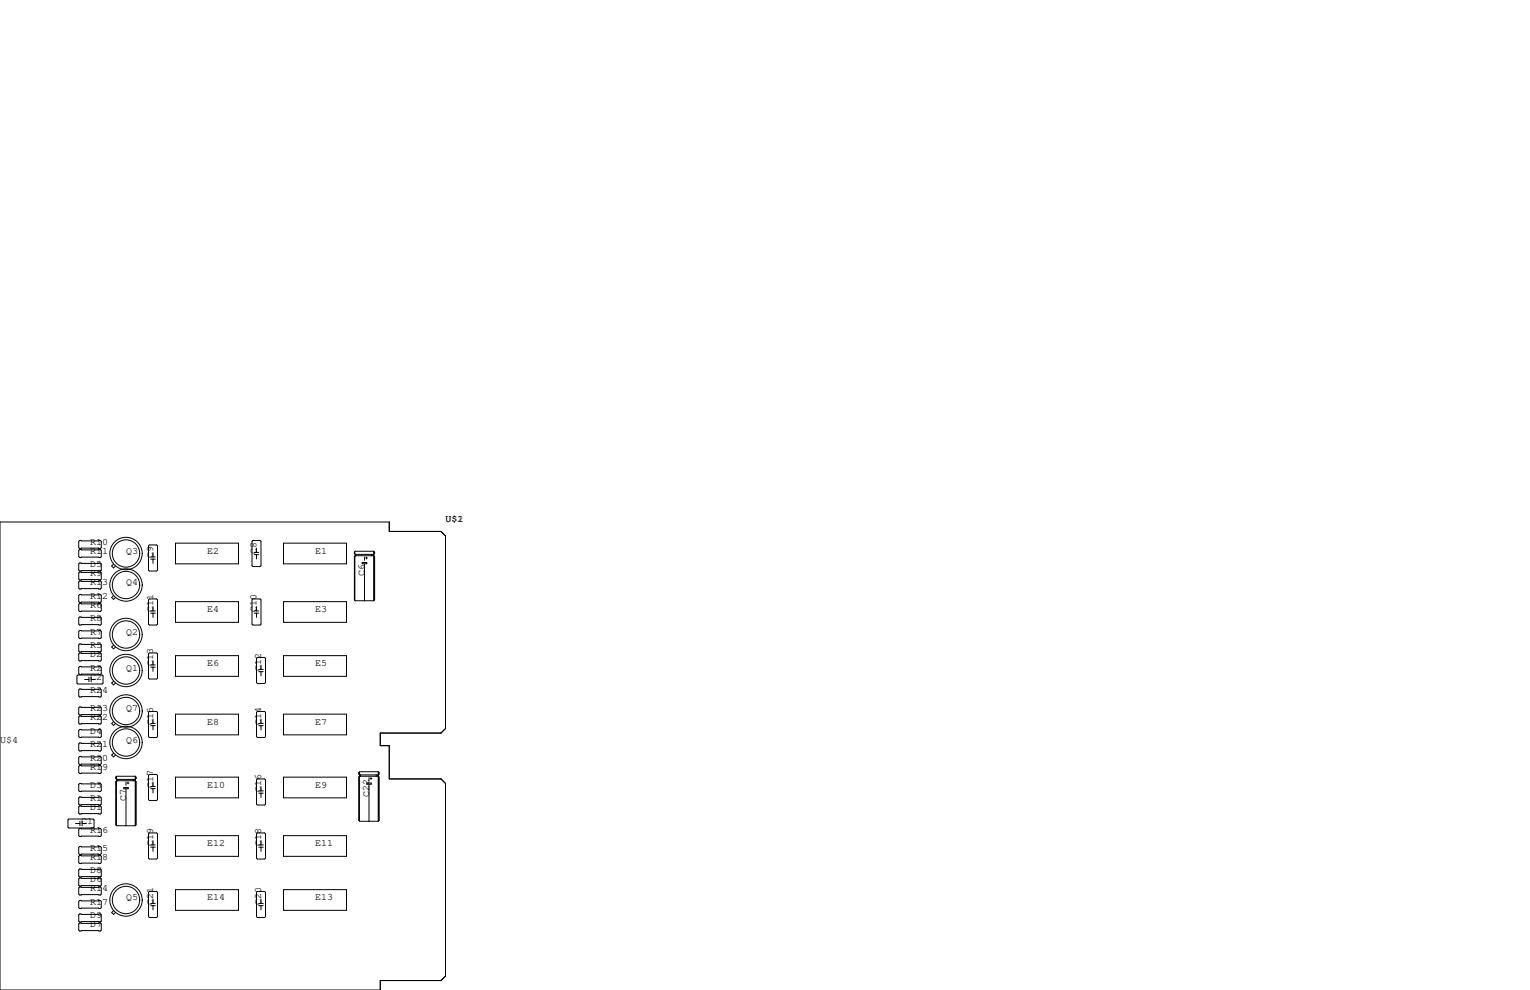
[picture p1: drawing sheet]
<svg xmlns="http://www.w3.org/2000/svg" width="432mm" height="279mm" viewBox="0 0 432 279" stroke-linecap="round" stroke-linejoin="round" font-family="sans-serif">
<g fill="none" stroke="#000" stroke-width=".28">
<path d="M0 147.3h109.9v2.7h14.6l1.2 1.3v54.3l-1.2 1.3h-17.2v3.5h2.6v9.4h14.6l1.2 1.3v54.4l-1.2 1.2h-17.2v2.7h-107.3zM22.5 152.5h5.8l.3 .3v1.8l-.3 .2h-5.8l-.3-.2v-1.8zM22.5 155.1h5.8l.3 .2v1.8l-.3 .3h-5.8l-.3-.3v-1.8zM22.5 158.9h5.8l.3 .2v1.8l-.3 .3h-5.8l-.3-.3v-1.8zM32.1 159.2l-.6 .5 .6 .6 .5-.6M42.2 153.8h2l.3 .3v6.8l-.3 .3h-2l-.3-.3v-6.8zM42.5 157.2h1.3M42.5 157.8h1.3M43.2 156v1.2M43.2 157.8v1.2M49.5 153.3h17.8v5.8h-17.8zM71.1 152.8l.3-.3h2l.3 .3v6.8l-.3 .3h-2l-.3-.3z"/>
<path d="M71.8 155.9h1.2M71.8 156.5h1.2M72.4 154.7v1.2M72.4 156.5v1.2M80 153.3h17.8v5.8h-17.8zM100 155.8v.4l.3 .3M100 157.1v12.2l.3 .2h5.2M100 157.1h.1M100 155.8h.1M100.1 155.7v.6M100.1 157v12.4M100.3 156.8h5.2l.2 .3v12.2l-.2 .2"/>
<path d="M100.3 156.5v.3M100.3 156.8l-.3 .3M100.4 156.5v.3M102.2 158.7h1.3v.4h-1.3zM102.9 157.2v.9M102.9 159.2v10.3M103.2 157.5h.5M103.4 157.2v.5M104.9 156.5v.3M105.3 156.6v.1M105.5 155.6h-5.2l-.3 .2M105.5 155.6l.2 .2v.4l-.2 .3h-5.2"/>
<path d="M105.5 155.6v13.9M105.6 155.8v.4M105.6 157.1v12.2M22.5 161.4h5.8l.3 .3v1.7l-.3 .3h-5.8l-.3-.3v-1.7zM22.5 164h5.8l.3 .2v1.8l-.3 .2h-5.8l-.3-.2v-1.8zM22.5 167.8h5.8l.3 .2v1.8l-.3 .3h-5.8l-.3-.3v-1.8zM22.5 170.3h5.8l.3 .3v1.7l-.3 .3h-5.8l-.3-.3v-1.7zM22.5 174.1h5.8l.3 .3v1.7l-.3 .3h-5.8l-.3-.3v-1.7zM22.5 177.9h5.8l.3 .3v1.8l-.3 .2h-5.8l-.3-.2v-1.8zM32.1 168.1l-.6 .5 .6 .6 .5-.6M42.2 169h2l.3 .3v6.8l-.3 .3h-2l-.3-.3v-6.8zM42.5 172.4h1.3"/>
<path d="M42.5 173.1h1.3M43.2 171.2v1.2M43.2 173.1v1.1M49.5 169.8h17.8v5.8h-17.8zM71.1 169.3l.3-.3h2l.3 .3v6.8l-.3 .3h-2l-.3-.3zM71.8 172.4h1.2M71.8 173.1h1.2M72.4 171.2v1.2M72.4 173.1v1.1M80 169.8h17.8v5.8h-17.8zM22 190.5h6.8l.3 .3v2l-.3 .2h-6.8l-.3-.2v-2zM22.5 181.7h5.8l.3 .3v1.8l-.3 .2h-5.8l-.3-.2v-1.8z"/>
<path d="M22.5 184.3h5.8l.3 .2v1.8l-.3 .3h-5.8l-.3-.3v-1.8zM22.5 188.1h5.8l.3 .2v1.8l-.3 .3h-5.8l-.3-.3v-1.8zM22.5 194.4h5.8l.3 .3v1.8l-.3 .2h-5.8l-.3-.2v-1.8zM22.5 199.5h5.8l.3 .3v1.7l-.3 .3h-5.8l-.3-.3v-1.7zM23.9 191.8h1.2M25.1 191.1v1.3M25.7 191.8h1.2M25.7 191.1v1.3M32.1 192.2l-.6 .6 .6 .5 .5-.5M32.1 182.1l-.6 .5 .6 .5 .5-.5M41.9 184.5l.3-.2h2l.3 .2v6.9l-.3 .2h-2l-.3-.2zM42.5 187.7h1.3"/>
<path d="M42.5 188.3h1.3M43.2 186.4v1.3M43.2 188.3v1.2M49.5 185h17.8v5.9h-17.8zM72.6 185.5h2.1l.2 .3v6.9l-.2 .2h-2.1l-.2-.2v-6.9zM73 188.9h1.3M73 189.6h1.3M73.7 187.7v1.2M73.7 189.6v1.2M80 185h17.8v5.9h-17.8zM22.5 202.1h5.8l.3 .2v1.8l-.3 .2h-5.8l-.3-.2v-1.8zM22.5 205.9h5.8l.3 .2v1.8l-.3 .3h-5.8l-.3-.3v-1.8z"/>
<path d="M22.5 209.7h5.8l.3 .2v1.8l-.3 .3h-5.8l-.3-.3v-1.8zM22.5 213.5h5.8l.3 .2v1.8l-.3 .3h-5.8l-.3-.3v-1.8zM22.5 216h5.8l.3 .3v1.8l-.3 .2h-5.8l-.3-.2v-1.8zM32.1 212.5l-.6 .6 .6 .5 .5-.5M32.1 203.7l-.6 .5 .6 .5 .5-.5M32.7 219.3h.1M32.7 219.3v.4l.3 .3M32.8 219.2v.6M33 220v.3M33.1 220v.3M37.6 220v.3M38.2 219.1l.2 .2v.4l-.2 .3h-5.2"/>
<path d="M38.2 219.1h-5.2l-.3 .2M38.2 219.1v13.9M38.3 219.3v.4M42.2 200.8h2l.3 .2v6.9l-.3 .3h-2l-.3-.3v-6.9zM42.2 218.6h2l.3 .2v6.9l-.3 .2h-2l-.3-.2v-6.9zM42.5 204.2h1.3M42.5 204.8h1.3M43.2 202.9v1.3M43.2 204.8v1.2M49.5 201.5h17.8v5.9h-17.8zM49.5 219.3h17.8v5.9h-17.8zM72.6 219.8h2.1l.2 .3v6.8l-.2 .3h-2.1l-.2-.3v-6.8z"/>
<path d="M72.6 200.8h2.1l.2 .2v6.9l-.2 .3h-2.1l-.2-.3v-6.9zM73 204.2h1.3M73 204.8h1.3M73.7 202.9v1.3M73.7 204.8v1.2M80 201.5h17.8v5.9h-17.8zM80 219.3h17.8v5.9h-17.8zM101.3 219.3h.1M101.3 218.1v.3l.2 .3M101.3 219.3v12.2l.2 .3h5.2M101.3 218.1h.1M101.4 217.9v.7"/>
<path d="M101.4 219.2v12.4M101.5 219.1h5.2l.3 .2v12.2l-.3 .3M101.5 218.7v.4M101.5 219.1l-.2 .2M101.6 218.7v.4M101.7 218.7v.4M104.1 219.5v.8M104.5 219.7h.5M104.7 219.5v.5M106.2 218.7v.4M106.6 218.8v.1M106.7 217.8h-5.2l-.2 .3"/>
<path d="M106.7 217.8l.3 .3v.3l-.3 .3h-5.2M106.7 217.8v14M106.9 218.1v.3M106.9 219.3v12.2M19.4 231.1h6.9l.2 .3v2l-.2 .3h-6.9l-.2-.3v-2zM21.3 232.4h1.3M22.5 227.5h5.8l.3 .2v1.8l-.3 .2h-5.8l-.3-.2v-1.8zM22.5 221.1h5.8l.3 .3v1.7l-.3 .3h-5.8l-.3-.3v-1.7zM22.5 224.9h5.8l.3 .3v1.7l-.3 .3h-5.8l-.3-.3v-1.7zM22.5 233.8h5.8l.3 .3v1.7l-.3 .3h-5.8l-.3-.3v-1.7zM22.5 238.9h5.8l.3 .2v1.8l-.3 .3h-5.8l-.3-.3v-1.8zM22.6 231.8v1.2"/>
<path d="M23.2 232.4h1.2M23.2 231.8v1.2M32.7 220.6v12.2l.3 .2h5.2M32.7 220.6h.1M32.8 220.5v12.4M33 220.3h5.2l.2 .3v12.2l-.2 .2M33 220.3l-.3 .3M34.9 222.2h1.3v.4h-1.3zM35.6 220.7v.9M35.6 222.7v10.3M35.9 221h.5M36.1 220.7v.5"/>
<path d="M38 220.1v.1M38.3 220.6v12.2M42.2 235.1h2l.3 .2v6.9l-.3 .2h-2l-.3-.2v-6.9zM42.5 238.5h1.3M42.5 239.1h1.3M42.5 221.9h1.3M42.5 222.6h1.3M43.2 220.7v1.2M43.2 222.6v1.2M43.2 237.2v1.3M43.2 239.1v1.2M49.5 235.8h17.8v5.9h-17.8z"/>
<path d="M72.6 235.1h2.1l.2 .2v6.9l-.2 .2h-2.1l-.2-.2v-6.9zM73 238.5h1.3M73 239.1h1.3M73 223.2h1.3M73 223.9h1.3M73.7 222v1.2M73.7 223.9v1.1M73.7 237.2v1.3M73.7 239.1v1.2M80 235.8h17.8v5.9h-17.8zM103.5 221h1.3v.3h-1.3zM104.1 221.5v10.3"/>
<path d="M22.5 241.4h5.8l.3 .3v1.8l-.3 .2h-5.8l-.3-.2v-1.8zM22.5 245.2h5.8l.3 .3v1.8l-.3 .2h-5.8l-.3-.2v-1.8zM22.5 247.8h5.8l.3 .2v1.8l-.3 .3h-5.8l-.3-.3v-1.8zM22.5 250.3h5.8l.3 .3v1.7l-.3 .3h-5.8l-.3-.3v-1.7zM22.5 254.1h5.8l.3 .3v1.8l-.3 .2h-5.8l-.3-.2v-1.8zM22.5 257.9h5.8l.3 .3v1.8l-.3 .2h-5.8l-.3-.2v-1.8zM32.1 257l-.6 .5 .6 .6 .5-.6M41.9 251.8l.3-.2h2l.3 .2v6.9l-.3 .3h-2l-.3-.3zM42.5 255h1.3M42.5 255.6h1.3M43.2 253.7v1.3M43.2 255.6v1.2"/>
<path d="M49.5 251.1h17.8v5.8h-17.8zM72.4 251.8l.2-.2h2.1l.2 .2v6.9l-.2 .3h-2.1l-.2-.3zM73 255h1.3M73 255.6h1.3M73.7 253.7v1.3M73.7 255.6v1.2M80 251.1h17.8v5.8h-17.8zM22.5 260.5h5.8l.3 .2v1.8l-.3 .3h-5.8l-.3-.3v-1.8z"/>
<circle cx="35.6" cy="156.2" r="4.6"/>
<circle cx="35.6" cy="156.2" r="3.9"/>
<circle cx="35.6" cy="179.1" r="4.6"/>
<circle cx="35.6" cy="165.1" r="4.6"/>
<circle cx="35.6" cy="179.1" r="3.9"/>
<circle cx="35.6" cy="165.1" r="3.9"/>
<circle cx="35.6" cy="189.2" r="4.6"/>
<circle cx="35.6" cy="189.2" r="3.9"/>
<circle cx="35.6" cy="200.7" r="4.6"/>
<circle cx="35.6" cy="209.5" r="4.6"/>
<circle cx="35.6" cy="200.7" r="3.9"/>
<circle cx="35.6" cy="209.5" r="3.9"/>
<circle cx="35.6" cy="254" r="4.6"/>
<circle cx="35.6" cy="254" r="3.9"/>
</g>
<g font-size="2.8">
<text x="125.7" y="147.3">U$1</text>
<text x="129.1" y="147.3">2</text>
<text x="25.4" y="153.7">R10</text>
<text x="25.4" y="156.2">R11</text>
<text x="25.4" y="160">D5</text>
<text x="35.6" y="156.2">Q3</text>
<text x="43.2" y="157.5" transform="rotate(-90 43.2 157.5)">C9</text>
<text x="58.4" y="156.2">E2</text>
<text x="72.4" y="156.2" transform="rotate(-90 72.4 156.2)">C8</text>
<text x="88.9" y="156.2">E1</text>
<text x="25.4" y="165.1">R13</text>
<text x="25.4" y="162.6">R9</text>
<text x="35.6" y="165.1">Q4</text>
<text x="102.9" y="162.6" transform="rotate(-90 102.9 162.6)">C6</text>
<text x="25.4" y="171.4">R6</text>
<text x="25.4" y="168.9">R12</text>
<text x="43.2" y="172.7" transform="rotate(-90 43.2 172.7)">C11</text>
<text x="58.4" y="172.7">E4</text>
<text x="72.4" y="172.7" transform="rotate(-90 72.4 172.7)">C10</text>
<text x="88.9" y="172.7">E3</text>
<text x="25.4" y="175.3">R8</text>
<text x="25.4" y="179.1">R7</text>
<text x="35.6" y="179.1">Q2</text>
<text x="25.4" y="182.9">R5</text>
<text x="25.4" y="185.4">D2</text>
<text x="25.4" y="189.2">R2</text>
<text x="25.4" y="191.8">C2</text>
<text x="35.6" y="189.2">Q1</text>
<text x="43.2" y="188" transform="rotate(-90 43.2 188)">C13</text>
<text x="58.4" y="188">E6</text>
<text x="73.7" y="189.2" transform="rotate(-90 73.7 189.2)">C12</text>
<text x="88.9" y="188">E5</text>
<text x="25.4" y="195.6">R24</text>
<text x="25.4" y="203.2">R22</text>
<text x="25.4" y="200.7">R23</text>
<text x="35.6" y="200.7">Q7</text>
<text x="0" y="209.5">U$4</text>
<text x="25.4" y="207">D4</text>
<text x="35.6" y="209.5">Q6</text>
<text x="43.2" y="204.5" transform="rotate(-90 43.2 204.5)">C15</text>
<text x="58.4" y="204.5">E8</text>
<text x="73.7" y="204.5" transform="rotate(-90 73.7 204.5)">C14</text>
<text x="88.9" y="204.5">E7</text>
<text x="25.4" y="214.6">R20</text>
<text x="25.4" y="210.8">R21</text>
<text x="25.4" y="217.2">R19</text>
<text x="25.4" y="226.1">R1</text>
<text x="25.4" y="222.2">D3</text>
<text x="35.6" y="226.1" transform="rotate(-90 35.6 226.1)">C7</text>
<text x="43.2" y="222.2" transform="rotate(-90 43.2 222.2)">C17</text>
<text x="58.4" y="222.2">E10</text>
<text x="73.7" y="223.5" transform="rotate(-90 73.7 223.5)">C16</text>
<text x="88.9" y="222.2">E9</text>
<text x="104.1" y="224.8" transform="rotate(-90 104.1 224.8)">C22</text>
<text x="22.9" y="232.4">C1</text>
<text x="25.4" y="228.6">D1</text>
<text x="25.4" y="234.9">R16</text>
<text x="43.2" y="238.8" transform="rotate(-90 43.2 238.8)">C19</text>
<text x="58.4" y="238.8">E12</text>
<text x="73.7" y="238.8" transform="rotate(-90 73.7 238.8)">C18</text>
<text x="88.9" y="238.8">E11</text>
<text x="25.4" y="240">R15</text>
<text x="25.4" y="242.6">R18</text>
<text x="25.4" y="251.5">R14</text>
<text x="25.4" y="248.9">D6</text>
<text x="25.4" y="246.4">D8</text>
<text x="25.4" y="255.3">R17</text>
<text x="35.6" y="254">Q5</text>
<text x="43.2" y="255.3" transform="rotate(-90 43.2 255.3)">C21</text>
<text x="58.4" y="254">E14</text>
<text x="73.7" y="255.3" transform="rotate(-90 73.7 255.3)">C20</text>
<text x="88.9" y="254">E13</text>
<text x="25.4" y="261.6">D7</text>
<text x="25.4" y="259.1">D9</text>
</g>
</svg>
